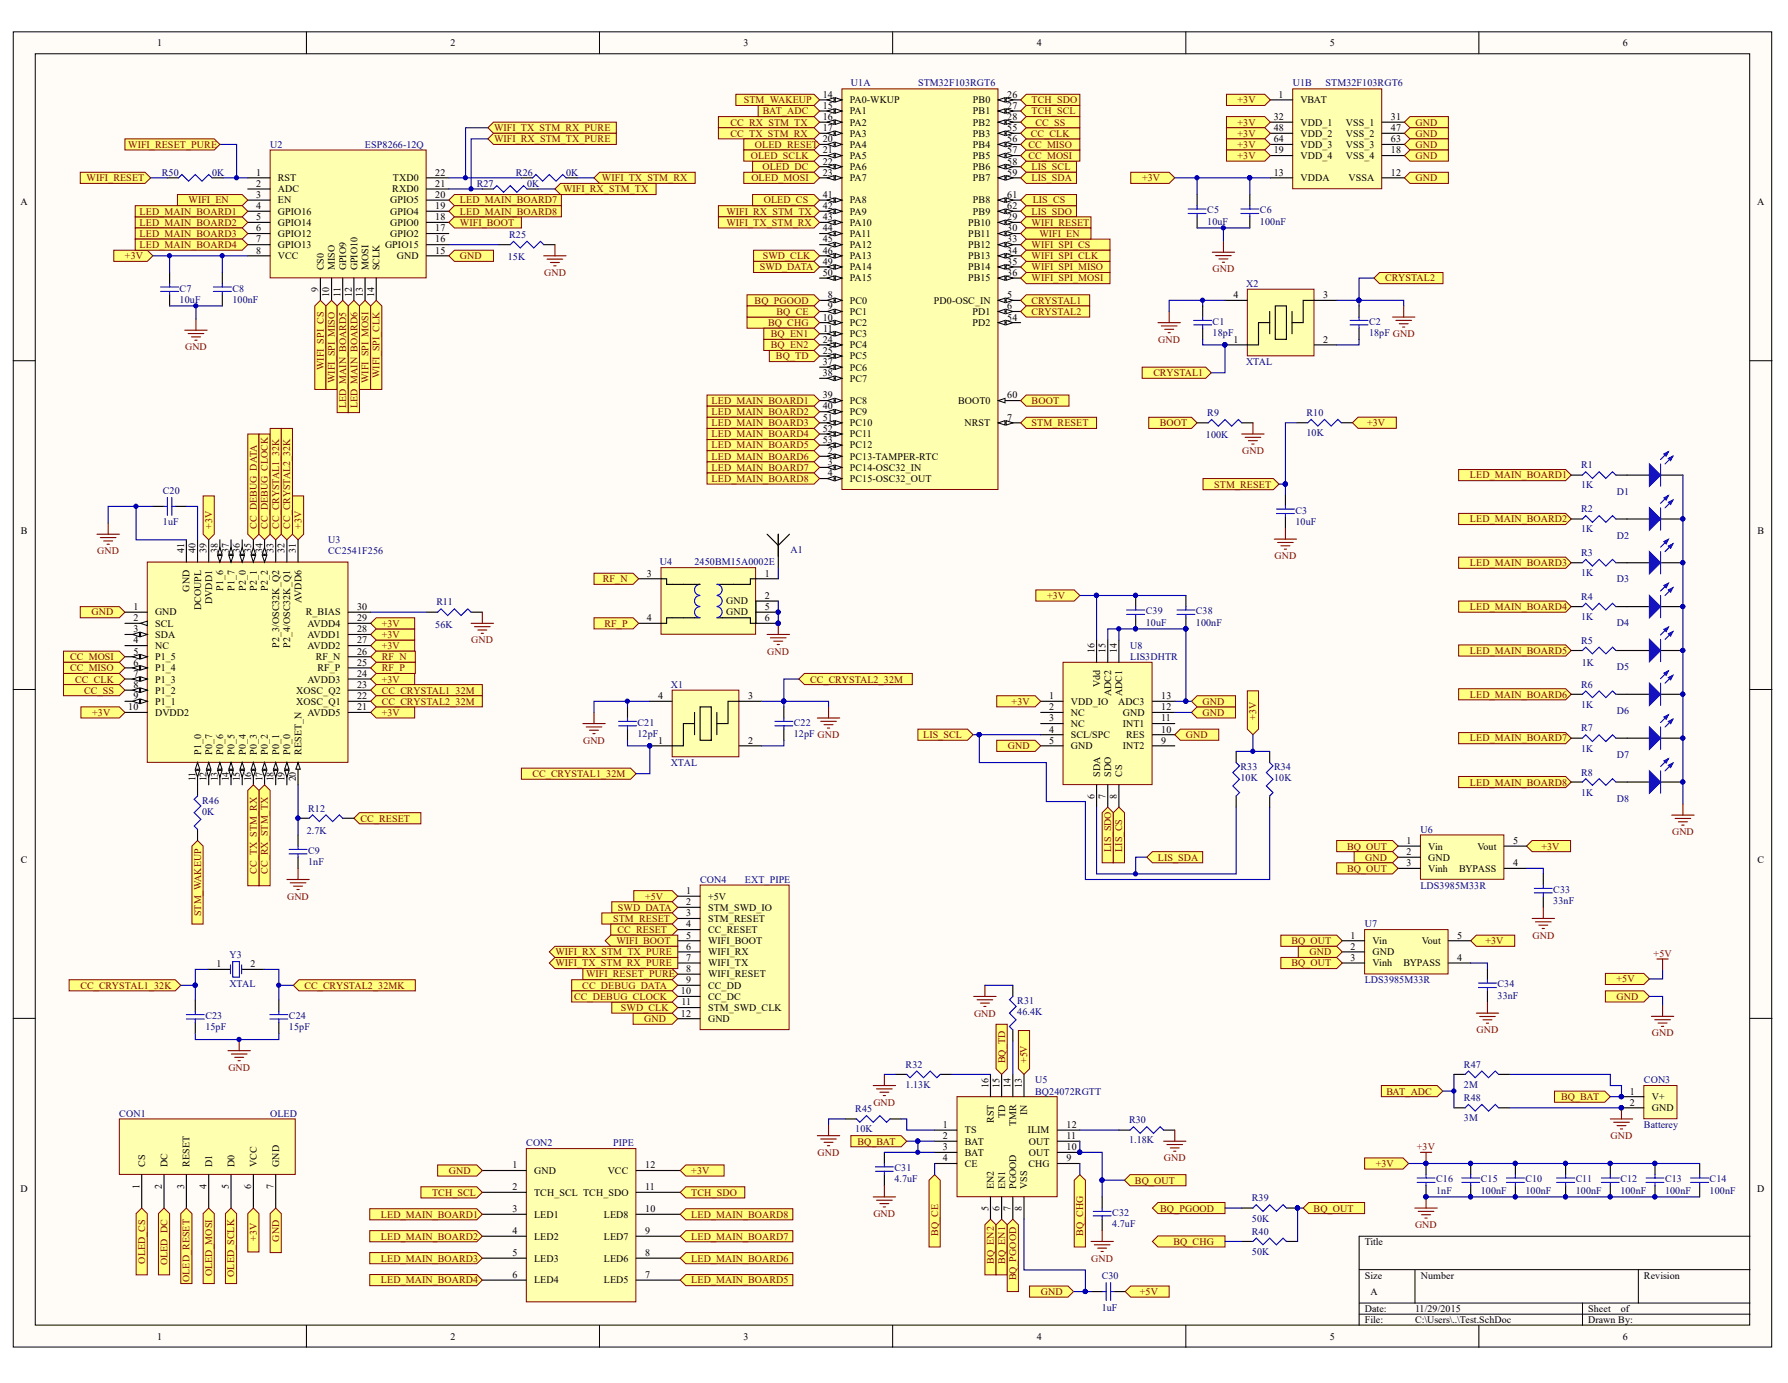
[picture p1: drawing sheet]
# Altium project Test.PrjPCB
1 sheet, 78 parts. Net scope: flat (ports and power ports of the same name join across sheets).
Board file: main.PcbDoc

## Sheet Test.SchDoc
size 400 x 299 mm

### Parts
A1  ANTENNA  [ANTENNA]  (value not drawn)
C1  value 18pF  [1608[0603]]  (hidden comment: Cap Semi)
C2  value 18pF  [1608[0603]]  (hidden comment: Cap Semi)
C3  value 10uF  [1608[0603]]  (hidden comment: Cap Semi)
C5  value 10uF  [CAP_0805]  (hidden comment: Cap Semi)
C6  value 100nF  [1608[0603]]  (hidden comment: Cap Semi)
C7  value 10uF  [CAP_1206]  (hidden comment: Cap Semi)
C8  value 100nF  [1608[0603]]  (hidden comment: Cap Semi)
C9  value 1nF  [1608[0603]]  (hidden comment: Cap Semi)
C10  value 100nF  [1608[0603]]  (hidden comment: Cap Semi)
C11  value 100nF  [1608[0603]]  (hidden comment: Cap Semi)
C12  value 100nF  [1608[0603]]  (hidden comment: Cap Semi)
C13  value 100nF  [1608[0603]]  (hidden comment: Cap Semi)
C14  value 100nF  [1608[0603]]  (hidden comment: Cap Semi)
C15  value 100nF  [1608[0603]]  (hidden comment: Cap Semi)
C16  value 1nF  [1608[0603]]  (hidden comment: Cap Semi)
C20  value 1uF  [CAP_0805]  (hidden comment: Cap Semi)
C21  value 12pF  [1608[0603]]  (hidden comment: Cap Semi)
C22  value 12pF  [1608[0603]]  (hidden comment: Cap Semi)
C23  value 15pF  [1608[0603]]  (hidden comment: Cap Semi)
C24  value 15pF  [1608[0603]]  (hidden comment: Cap Semi)
C30  value 1uF  [CAP_0805]  (hidden comment: Cap Semi)
C31  value 4.7uF  [CAP_1206]  (hidden comment: Cap Semi)
C32  value 4.7uF  [1608[0603]]  (hidden comment: Cap Semi)
C33  value 33nF  [1608[0603]]  (hidden comment: Cap Semi)
C34  value 33nF  [1608[0603]]  (hidden comment: Cap Semi)
C38  value 100nF  [1608[0603]]  (hidden comment: Cap Semi)
C39  value 10uF  [CAP_0805]  (hidden comment: Cap Semi)
CON1  OLED  [OLED_SNMALL]
CON2  PIPE  [PIPE_top_only]
CON3  Batterey  [Batterey]
CON4  EXT_PIPE  [DEBUG_PIPE_TOP_ONLY]
D1  LED2  [LED0603]  (value not drawn)
D2  LED2  [LED0603]  (value not drawn)
D3  LED2  [LED0603]  (value not drawn)
D4  LED2  [LED0603]  (value not drawn)
D5  LED2  [LED0603]  (value not drawn)
D6  LED2  [LED0603]  (value not drawn)
D7  LED2  [LED0603]  (value not drawn)
D8  LED2  [LED0603]  (value not drawn)
R1  value 1K  [RES_0402]  (hidden comment: Res3)
R2  value 1K  [RES_0402]  (hidden comment: Res3)
R3  value 1K  [RES_0402]  (hidden comment: Res3)
R4  value 1K  [RES_0402]  (hidden comment: Res3)
R5  value 1K  [RES_0402]  (hidden comment: Res3)
R6  value 1K  [RES_0402]  (hidden comment: Res3)
R7  value 1K  [RES_0402]  (hidden comment: Res3)
R8  value 1K  [RES_0402]  (hidden comment: Res3)
R9  value 100K  [RES_0402]  (hidden comment: Res3)
R10  value 10K  [RES_0402]  (hidden comment: Res3)
R11  value 56K  [RES_0402]  (hidden comment: Res3)
R12  value 2.7K  [RES_0402]  (hidden comment: Res3)
R25  value 15K  [RES_0402]  (hidden comment: Res3)
R26  value 0K  [RES_0402]  (hidden comment: Res3)
R27  value 0K  [RES_0402]  (hidden comment: Res3)
R30  value 1.18K  [RES_0402]  (hidden comment: Res3)
R31  value 46.4K  [RES_0402]  (hidden comment: Res3)
R32  value 1.13K  [RES_0402]  (hidden comment: Res3)
R33  value 10K  [RES_0402]  (hidden comment: Res3)
R34  value 10K  [RES_0402]  (hidden comment: Res3)
R39  value 50K  [RES_0402]  (hidden comment: Res3)
R40  value 50K  [RES_0402]  (hidden comment: Res3)
R45  value 10K  [RES_0402]  (hidden comment: Res3)
R46  value 0K  [RES_0402]  (hidden comment: Res3)
R47  value 2M  [RES_0402]  (hidden comment: Res3)
R48  value 3M  [RES_0402]  (hidden comment: Res3)
R50  value 0K  [RES_0402]  (hidden comment: Res3)
U1  STM32F103RGT6  [LQFP64_L]  (parts A,B of 2)
U2  ESP8266-12Q  [ESP8266-12Q]
U3  CC2541F256  [RHA40_4P5X4P5]
U4  2450BM15A0002E  [2450BM15A0002E]
U5  BQ24072RGTT  [VQFN16]
U6  LDS3985M33R  [SOT23-5L]
U7  LDS3985M33R  [SOT23-5L]
U8  LIS3DHTR  [LGA16]
X1  XTAL  [XTAL]
X2  XTAL  [XTAL]
Y3  XTAL  [QUARZ32768]

### Ports
+3V, +5V, BAT_ADC, BOOT, BQ_BAT, BQ_CE, BQ_CHG, BQ_EN1, BQ_EN2, BQ_OUT, BQ_PGOOD, BQ_TD, CC_CLK, CC_DEBUG_CLOCK, CC_DEBUG_DATA, CC_MISO, CC_MOSI, CC_RESET, CC_RX_STM_TX, CC_SS, CC_TX_STM_RX, CRYSTAL1, CRYSTAL2, GND, LED_MAIN_BOARD1, LED_MAIN_BOARD2, LED_MAIN_BOARD3, LED_MAIN_BOARD4, LED_MAIN_BOARD5, LED_MAIN_BOARD6, LED_MAIN_BOARD7, LED_MAIN_BOARD8, LIS_CS, LIS_SCL, LIS_SDA, LIS_SDO, OLED_CS, OLED_DC, OLED_MOSI, OLED_RESET, OLED_SCLK, RF_N, RF_P, STM_RESET, STM_WAKEUP, SWD_CLK, SWD_DATA, TCH_SCL, TCH_SDO, WIFI_BOOT, WIFI_EN, WIFI_RESET, WIFI_RESET_PURE, WIFI_RX_STM_TX, WIFI_RX_STM_TX_PURE, WIFI_SPI_CLK, WIFI_SPI_CS, WIFI_SPI_MISO, WIFI_SPI_MOSI, WIFI_TX_STM_RX, WIFI_TX_STM_RX_PURE, СС_CRYSTAL1_32K, СС_CRYSTAL1_32M, СС_CRYSTAL2_32K, СС_CRYSTAL2_32M

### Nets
+3V: C5.2 C6.2 C7.2 C8.2 C10.2 C11.2 C12.2 C13.2 C14.2 C15.2 C16.2 C38.2 C39.2 CON1.6(VCC) CON2.12(VCC) R10.2 R33.1 R34.1 U1.1(VBAT) U1.13(VDDA) U1.19(VDD_4) U1.32(VDD_1) U1.48(VDD_2) U1.64(VDD_3) U2.8(VCC) U3.10(DVDD2) U3.21(AVDD5) U3.24(AVDD3) U3.27(AVDD2) U3.28(AVDD1) U3.29(AVDD4) U3.31(AVDD6) U3.39(DVDD1) U6.5(Vout) U7.5(Vout) U8.1(VDD_IO) U8.14(Vdd) ; port +3V
+5V: C30.1 CON4.1(+5V) U5.13(IN) ; port +5V
GND: C1.2 C2.1 C3.1 C5.1 C6.1 C7.1 C8.1 C9.1 C10.1 C11.1 C12.1 C13.1 C14.1 C15.1 C16.1 C20.1 C21.2 C22.1 C23.1 C24.1 C30.2 C31.1 C32.1 C33.1 C34.1 C38.1 C39.1 CON1.7(GND) CON2.1(GND) CON3.2(GND) CON4.12(GND) D1.2(K) D2.2(K) D3.2(K) D4.2(K) D5.2(K) D6.2(K) D7.2(K) D8.2(K) R9.2 R11.2 R25.2 R30.2 R31.2 R32.2 R45.2 R48.2 U1.12(VSSA) U1.18(VSS_4) U1.31(VSS_1) U1.47(VSS_2) U1.63(VSS_3) U2.15(GND) U3.1(GND) U3.41(GND) U4.2(GND) U4.5(GND) U4.6 U5.8(VSS) U6.2(GND) U7.2(GND) U8.5(GND) U8.10(RES) U8.12(GND) U8.13(ADC3) U8.15(ADC2) U8.16(ADC1) X1.2 X1.4 X2.2 X2.4 ; port GND
NetA1_1: A1.1 U4.1
NetC1_1: C1.1 U1.5(PD0-OSC_IN) X2.1 ; port CRYSTAL1
NetC2_2: C2.2 U1.6(PD1) X2.3 ; port CRYSTAL2
NetC3_2: C3.2 CON4.3(STM_RESET) R10.1 U1.7(NRST) ; port STM_RESET
NetC9_2: C9.2 R12.1 U3.20(RESET_N)
NetC20_2: C20.2 U3.40(DCOUPL)
NetC21_1: C21.1 U3.23(XOSC_Q2) X1.1 ; port СС_CRYSTAL1_32M
NetC22_2: C22.2 U3.22(XOSC_Q1) X1.3 ; port СС_CRYSTAL2_32M
NetC23_2: C23.2 U3.33(P2_3/OSC32K_Q2) Y3.1(OSC1) ; port СС_CRYSTAL1_32K
NetC24_2: C24.2 U3.32(P2_4/OSC32K_Q1) Y3.2(OSC2) ; port СС_CRYSTAL2_32K
NetC31_2: C31.2 CON3.1(V+) R47.2 U5.2(BAT) U5.3(BAT) ; port BQ_BAT
NetC32_2: C32.2 R39.2 R40.2 U5.10(OUT) U5.11(OUT) U6.1(Vin) U6.3(Vinh) U7.1(Vin) U7.3(Vinh) ; port BQ_OUT
NetC33_2: C33.2 U6.4(BYPASS)
NetC34_2: C34.2 U7.4(BYPASS)
NetCON1_1: CON1.1(CS) U1.41(PA8) ; port OLED_CS
NetCON1_2: CON1.2(DC) U1.22(PA6) ; port OLED_DC
NetCON1_3: CON1.3(RESET) U1.20(PA4) ; port OLED_RESET
NetCON1_4: CON1.4(D1) U1.23(PA7) ; port OLED_MOSI
NetCON1_5: CON1.5(D0) U1.21(PA5) ; port OLED_SCLK
NetCON2_2: CON2.2(TCH_SCL) U1.27(PB1) ; port TCH_SCL
NetCON2_3: CON2.3(LED1) R1.1 U1.39(PC8) ; port LED_MAIN_BOARD1
NetCON2_4: CON2.4(LED2) R2.1 U1.40(PC9) ; port LED_MAIN_BOARD2
NetCON2_5: CON2.5(LED3) R3.1 U1.51(PC10) ; port LED_MAIN_BOARD3
NetCON2_6: CON2.6(LED4) R4.1 U1.52(PC11) ; port LED_MAIN_BOARD4
NetCON2_7: CON2.7(LED5) R5.1 U1.53(PC12) ; port LED_MAIN_BOARD5
NetCON2_8: CON2.8(LED6) R6.1 U1.2(PC13-TAMPER-RTC) ; port LED_MAIN_BOARD6
NetCON2_9: CON2.9(LED7) R7.1 U1.3(PC14-OSC32_IN) ; port LED_MAIN_BOARD7
NetCON2_10: CON2.10(LED8) R8.1 U1.4(PC15-OSC32_OUT) ; port LED_MAIN_BOARD8
NetCON2_11: CON2.11(TCH_SDO) U1.26(PB0) ; port TCH_SDO
NetCON4_2: CON4.2(STM_SWD_IO) U1.49(PA14) ; port SWD_DATA
NetCON4_4: CON4.4(CC_RESET) R12.2 ; port CC_RESET
NetCON4_5: CON4.5(WIFI_BOOT) U2.18(GPIO0) ; port WIFI_BOOT
NetCON4_6: CON4.6(WIFI_RX) R27.1 U2.21(RXD0) ; port WIFI_RX_STM_TX_PURE
NetCON4_7: CON4.7(WIFI_TX) R26.1 U2.22(TXD0) ; port WIFI_TX_STM_RX_PURE
NetCON4_8: CON4.8(WIFI_RESET) R50.2 U2.1(RST) ; port WIFI_RESET_PURE
NetCON4_9: CON4.9(CC_DD) U3.35(P2_1) ; port CC_DEBUG_DATA
NetCON4_10: CON4.10(CC_DC) U3.34(P2_2) ; port CC_DEBUG_CLOCK
NetCON4_11: CON4.11(STM_SWD_CLK) U1.46(PA13) ; port SWD_CLK
NetD1_1: D1.1(A) R1.2
NetD2_1: D2.1(A) R2.2
NetD3_1: D3.1(A) R3.2
NetD4_1: D4.1(A) R4.2
NetD5_1: D5.1(A) R5.2
NetD6_1: D6.1(A) R6.2
NetD7_1: D7.1(A) R7.2
NetD8_1: D8.1(A) R8.2
NetR9_1: R9.1 U1.60(BOOT0) ; port BOOT
NetR11_1: R11.1 U3.30(R_BIAS)
NetR25_1: R25.1 U2.16(GPIO15)
NetR26_2: R26.2 U1.43(PA10) ; port WIFI_TX_STM_RX
NetR27_2: R27.2 U1.42(PA9) ; port WIFI_RX_STM_TX
NetR30_1: R30.1 U5.12(ILIM)
NetR31_1: R31.1 U5.14(TMR)
NetR32_1: R32.1 U5.16(RST)
NetR33_2: R33.2 U1.59(PB7) U8.6(SDA) ; port LIS_SDA
NetR34_2: R34.2 U1.58(PB6) U8.4(SCL/SPC) ; port LIS_SCL
NetR39_1: R39.1 U1.8(PC0) U5.7(PGOOD) ; port BQ_PGOOD
NetR40_1: R40.1 U1.10(PC2) U5.9(CHG) ; port BQ_CHG
NetR45_1: R45.1 U5.1(TS)
NetR46_1: R46.1 U1.14(PA0-WKUP) ; port STM_WAKEUP
NetR46_2: R46.2 U3.11(P1_0)
NetR47_1: R47.1 R48.1 U1.15(PA1) ; port BAT_ADC
NetR50_1: R50.1 U1.29(PB10) ; port WIFI_RESET
NetU1_9: U1.9(PC1) U5.4(CE) ; port BQ_CE
NetU1_11: U1.11(PC3) U5.6(EN1) ; port BQ_EN1
NetU1_16: U1.16(PA2) U3.17(P0_2) ; port CC_RX_STM_TX
NetU1_17: U1.17(PA3) U3.16(P0_3) ; port CC_TX_STM_RX
NetU1_24: U1.24(PC4) U5.5(EN2) ; port BQ_EN2
NetU1_25: U1.25(PC5) U5.15(TD) ; port BQ_TD
NetU1_28: U1.28(PB2) U3.8(P1_2) ; port CC_SS
NetU1_30: U1.30(PB11) U2.3(EN) ; port WIFI_EN
NetU1_33: U1.33(PB12) U2.9(CS0) ; port WIFI_SPI_CS
NetU1_34: U1.34(PB13) U2.14(SCLK) ; port WIFI_SPI_CLK
NetU1_35: U1.35(PB14) U2.10(MISO) ; port WIFI_SPI_MISO
NetU1_36: U1.36(PB15) U2.13(MOSI) ; port WIFI_SPI_MOSI
NetU1_55: U1.55(PB3) U3.7(P1_3) ; port CC_CLK
NetU1_56: U1.56(PB4) U3.6(P1_4) ; port CC_MISO
NetU1_57: U1.57(PB5) U3.5(P1_5) ; port CC_MOSI
NetU1_61: U1.61(PB8) U8.8(CS) ; port LIS_CS
NetU1_62: U1.62(PB9) U8.7(SDO) ; port LIS_SDO
NetU3_25: U3.25(RF_P) U4.4 ; port RF_P
NetU3_26: U3.26(RF_N) U4.3 ; port RF_N

Not connected (* = marked no-connect by the designer): A1 2; U1 37(PC6) 38(PC7) 44(PA11) 45(PA12) 50(PA15) 54(PD2); U2 2(ADC) 4(GPIO16) 5(GPIO14) 6(GPIO12) 7(GPIO13) 11(GPIO9) 12(GPIO10) 17(GPIO2) 19(GPIO4) 20(GPIO5); U3 2(SCL) 3(SDA) 4(NC) 9(P1_1) 12(P0_7) 13(P0_6) 14(P0_5) 15(P0_4) 18(P0_1) 19(P0_0) 36(P2_0) 37(P1_7) 38(P1_6); U8 2(NC) 3(NC) 9(INT2) 11(INT1)
